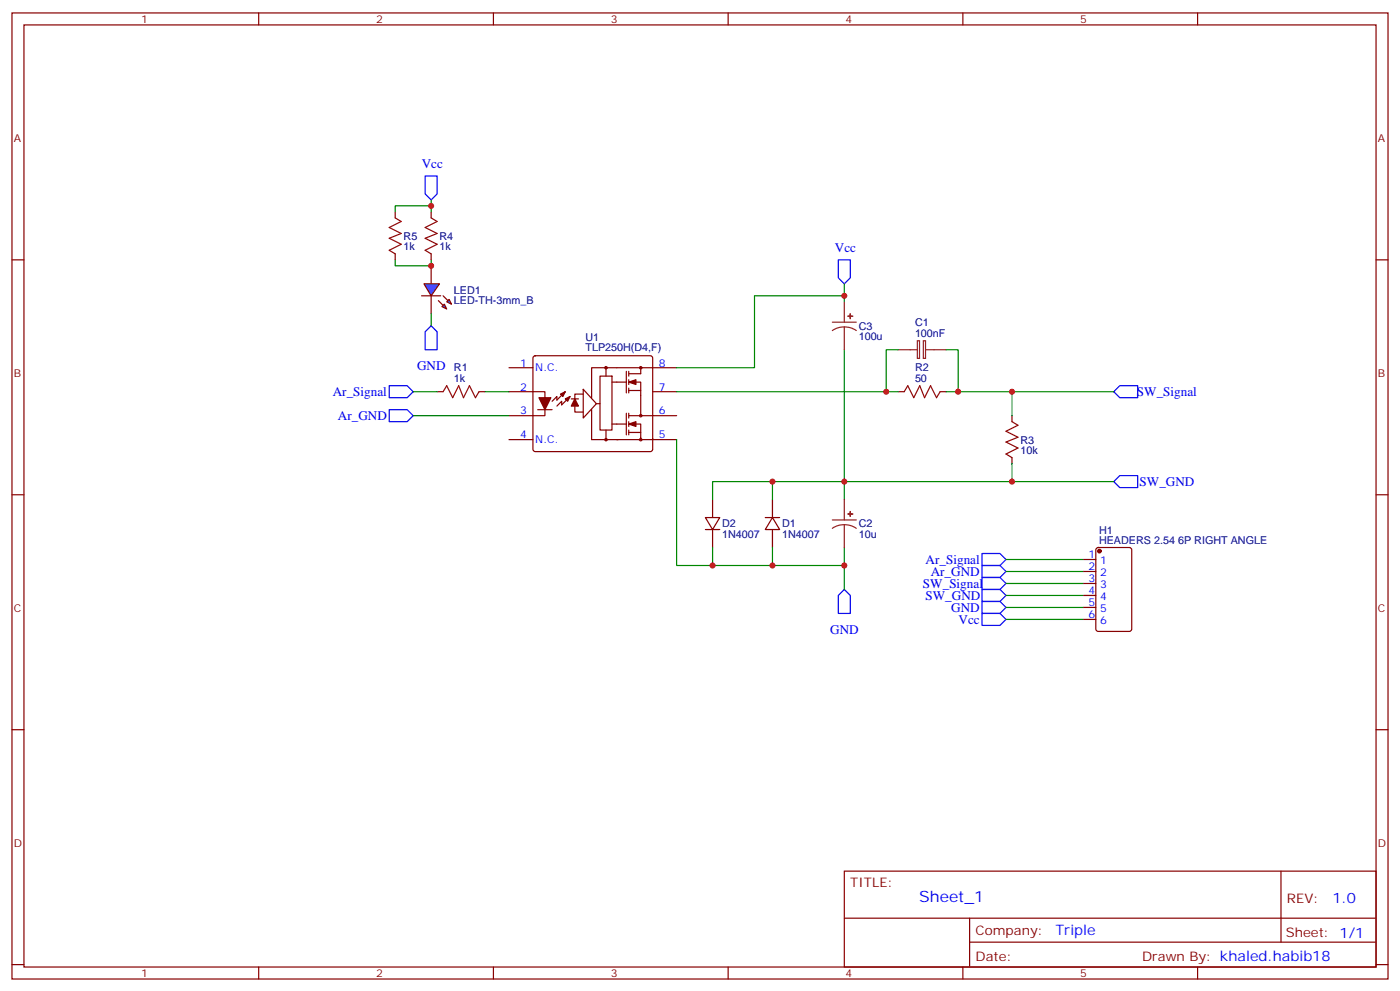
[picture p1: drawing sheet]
<svg xmlns="http://www.w3.org/2000/svg" width="412mm" height="292mm" viewBox="0 0 412 292" stroke-linecap="round" stroke-linejoin="round" font-family="sans-serif">
<g fill="none" stroke="#870000" stroke-width=".35">
<path d="M3.5 3.8h405.4v284.3h-405.4zM7.1 7.3h398.2v277.3h-398.2zM76.2 3.8v3.5M145.3 3.8v3.5M214.5 3.8v3.5M283.6 3.8v3.5M352.8 3.8v3.5M3.5 76.5h3.6M127 62.4v1.7M127 74.7v1.8M127 78.2v5.3M405.3 76.5h3.6"/>
<path d="M127 87.1v5.3M128.8 115.3h1.7M141.1 115.3h1.8M149.9 115.3h10.6v7h-10.6M149.9 108.2h7.1M157.2 104.9l.5-.2h33.9l.5 .2 .2 .5v26.8l-.3 .5-.4 .2h-33.9l-.5-.2-.2-.5v-26.8zM166.5 115.3l-2.5 2.5v-1.1l-1.4 1.4M167.9 116.7l-2.4 2.5v-1.1l-1.5 1.4M168.3 117.4h2.1M171.8 116h-2.5v5.3h2.5M171.8 114.6l3.9 4.2-3.9 4.2zM175.7 118.8h1"/>
<path d="M176.7 110.7h3.6v15.9h-3.6zM178.5 108.2h-4.2v8.9M180.3 112.5h4.2M184.5 109.3v6.3M185.2 112.5h3.5v9.8h10.6M185.2 109.3v1.4M185.2 111.8v1.4M185.2 114.2v1.4M185.2 114.9h3.5M188.7 108.2v1.8h-3.5M192.3 115.3h7M199.3 108.2h-20.8v2.5"/>
<path d="M264.6 115.3h1.7M276.9 115.3h1.8M149.9 129.4h7.1M158.4 120.6h4.2M174.3 120.6v8.8h4.2M178.5 126.6v2.8h3.5M180.3 124.8h4.2M181.7 129.4h7M184.5 121.6v6.4M185.2 124.8h3.5v4.6h3.6v-.4M185.2 122.3h3.5M185.2 121.6v1.4"/>
<path d="M185.2 124.1v1.4M185.2 126.6v1.4M185.2 127.3h3.5M192.3 129.4h7M298.1 122.3v1.8M298.1 134.7v1.8M3.5 145.6h3.6M207.8 152.3h4.2l-2.1 3.6zM207.8 155.9h4.2M209.9 147v5.3M209.9 155.9v5.2M225.4 152.3h4.3"/>
<path d="M227.5 152.3l2.2 3.6h-4.3zM227.5 147v5.3M227.5 155.9v5.2M405.3 145.6h3.6M319.3 164.7h3.5M319.3 168.2h3.5M319.3 171.7h3.5M319.3 175.3h3.5M319.3 178.8h3.5M323 161.4l.5-.3h9.2l.6 .5 .1 23.5-.5 .7h-9.4l-.7-.4v-23.5zM319.3 182.3h3.5M3.5 214.8h3.6"/>
<path d="M405.3 214.8h3.6M248.7 256.4h156.6v28.2h-156.6zM377.3 256.4v20.9M248.7 270.2h156.5M285.6 277.3h119.6M285.6 270.2v14.2M3.5 283.9h3.6M76.2 284.6v3.5M145.3 284.6v3.5M214.5 284.6v3.5M283.6 284.6v3.5M352.8 284.6v3.5"/>
<path d="M405.3 283.9h3.6"/>
<circle cx="178.5" cy="108.2" r=".35"/>
<circle cx="188.7" cy="108.2" r=".35"/>
<circle cx="178.5" cy="129.4" r=".35"/>
<circle cx="188.7" cy="129.4" r=".35"/>
<circle cx="188.7" cy="122.3" r=".35"/>
</g>
<g fill="#870000" stroke="#870000" stroke-width=".35">
<path d="M185.2 124.8l2.1-.7v1.4z"/>
<path d="M185.2 112.5l2.1-.7v1.4z"/>
<path d="M169.3 117.4l1.1 2.1h-2.1z"/>
<path d="M165.1 116l1.4-.7-.7 1.4z"/>
<path d="M166.5 117.4l1.4-.7-.7 1.4z"/>
<path d="M158.7 117.1h3.6l-1.8 3.5z"/>
<circle cx="323.8" cy="162.2" r=".53"/>
</g>
<path d="M127 64.1l1.8 1.1-3.6 1.8 3.6 1.7-3.6 1.4 3.6 1.8-3.6 1.8 1.8 1M130.5 115.3l1.1-1.8 1.7 3.6 1.8-3.6 1.4 3.6 1.8-3.6 1.8 3.6 1-1.8M266.3 115.3l1.1-1.8 1.8 3.6 1.7-3.6 1.4 3.6 1.8-3.6 1.8 3.6 1-1.8M298.1 124.1l1.8 1.1-3.6 1.7 3.6 1.8-3.6 1.4 3.6 1.8-3.6 1.7 1.8 1.1" fill="none" stroke="#a10000" stroke-width=".35"/>
<g fill="none" stroke="#008700" stroke-width=".35">
<path d="M248.7 87.1h-26.5v21.1h-22.9M248.7 83.5v5.3M121.7 115.3h7.1M142.9 115.3h7M199.3 115.3h61.8M248.7 102.9v44.1M264.6 102.9h-3.5v12.4h3.5M278.7 102.9h3.5v12.4h-3.5M282.2 115.3h15.9v7M298.1 115.3h30M121.7 122.3h28.2M199.3 129.4v37h10.6"/>
<path d="M298.1 136.5v5.2h-70.6v5.3M227.5 141.7h-17.6v5.3M298.1 141.7h30M209.9 161.1v5.3h38.8v-5.3M227.5 161.1v5.3M248.7 166.4v7.1M296.3 164.7h23M296.3 168.2h23M296.3 171.7h23M296.3 175.3h23M296.3 178.8h23M296.3 182.3h23"/>
</g>
<g fill="none" stroke="#00f" stroke-width=".35">
<path d="M125.2 51.8h3.6v5.3l-1.8 1.7-1.8-1.7zM246.9 76.5h3.6v5.3l-1.8 1.7-1.8-1.7zM127 95.9l1.8 1.7v5.3h-3.6v-5.3zM114.7 113.5h5.2l1.8 1.8-1.8 1.8h-5.2zM329.8 113.5h5.3v3.6h-5.3l-1.7-1.8zM114.7 120.6h5.2l1.8 1.7-1.8 1.8h-5.2zM329.8 140h5.3v3.5h-5.3l-1.7-1.8zM248.7 173.5l1.8 1.8v5.3h-3.6v-5.3zM289.3 162.9h5.3l1.7 1.8-1.7 1.7h-5.3zM289.3 166.4h5.3l1.7 1.8-1.7 1.8h-5.3zM289.3 173.5h5.3l1.7 1.8-1.7 1.7h-5.3zM289.3 170h5.3l1.7 1.7-1.7 1.8h-5.3z"/>
<path d="M289.3 177h5.3l1.7 1.8-1.7 1.8h-5.3zM289.3 180.6h5.3l1.7 1.7-1.7 1.8h-5.3z"/>
</g>
<path d="M264.6 102.9h5.6M270.2 100.3h.7v5.2h-.7zM272 100.3h.6v5.2h-.6zM272.7 102.9h6" fill="none" stroke="#8c2424" stroke-width=".35"/>
<g fill="#09f" stroke="#870000" stroke-width=".35">
<path d="M130.2 90.2l.7-.7 .7 1.4z"/>
<path d="M131.6 88.8l.7-.7 .7 1.4z"/>
</g>
<g fill="#870000" stroke="#870000" stroke-width=".35">
<path d="M129.1 88.5l1.4 1.4z"/>
<path d="M130.5 87.1l1.4 1.4z"/>
</g>
<path d="M124.2 87.1h5.6z" fill="#f00" stroke="#870000" stroke-width=".35"/>
<path d="M124.9 83.5h4.6l-2.5 3.6z" fill="#09f" stroke="#870000" stroke-width=".35"/>
<path d="M127 58.8v3.6M116.4 76.5v1.7h10.6v-1.7M127 60.6h-10.6v1.8M127 92.4v3.5" fill="none" stroke="#008700" stroke-width=".35"/>
<path d="M245.2 94.8h7M248.7 96.2l-1.8 .3-1.7 .8M248.7 96.2l1.9 .3 1.6 .8M248.7 88.8v6M248.7 96.2v6.7M245.2 153h7M248.7 154.4l-1.8 .3-1.7 .8M248.7 154.4l1.9 .3 1.6 .8M248.7 147v6M248.7 154.4v6.7" fill="none" stroke="#8c2424" stroke-width=".35"/>
<g fill="#8c2424" stroke="#8c2424" stroke-width=".35">
<path d="M249.8 151.3h1.4z"/>
<path d="M250.4 150.6l.1 1.4z"/>
<path d="M249.8 93.1h1.4z"/>
<path d="M250.4 92.4l.1 1.4z"/>
</g>
<path d="M116.4 64.1l1.8 1.1-3.5 1.8 3.5 1.7-3.5 1.4 3.5 1.8-3.5 1.8 1.7 1" fill="none" stroke="#a10000" stroke-width=".35"/>
<path d="M116.4 62.4v1.7M116.4 74.7v1.8" fill="none" stroke="#870000" stroke-width=".35"/>
<g fill="#c00">
<circle cx="227.5" cy="166.4" r=".88"/>
<circle cx="248.7" cy="141.7" r=".88"/>
<circle cx="227.5" cy="141.7" r=".88"/>
<circle cx="209.9" cy="166.4" r=".88"/>
<circle cx="261.1" cy="115.3" r=".88"/>
<circle cx="248.7" cy="87.1" r=".88"/>
<circle cx="282.2" cy="115.3" r=".88"/>
<circle cx="298.1" cy="115.3" r=".88"/>
<circle cx="298.1" cy="141.7" r=".88"/>
<circle cx="248.7" cy="166.4" r=".88"/>
<circle cx="127" cy="60.6" r=".88"/>
<circle cx="127" cy="78.2" r=".88"/>
</g>
<text font-size="4.6" fill="#00f" x="270.8" y="265.4">Sheet_1</text>
<g font-size="4.2" fill="#00f">
<text x="392.5" y="265.7">1.0</text>
<text x="310.9" y="275.2">Triple</text>
</g>
<g font-size="3.9" fill="#00f">
<text x="124.2" y="49.5">Vcc</text>
<text x="245.9" y="74.2">Vcc</text>
<text x="122.9" y="108.9">GND</text>
<text x="98" y="116.6">Ar_Signal</text>
<text x="334.9" y="116.5">SW_Signal</text>
<text x="99.6" y="123.6">Ar_GND</text>
<text x="335.7" y="143">SW_GND</text>
<text x="272.7" y="165.9">Ar_Signal</text>
<text x="271.9" y="173">SW_Signal</text>
<text x="274.2" y="169.5">Ar_GND</text>
<text x="272.6" y="176.5">SW_GND</text>
<text x="280.2" y="180">GND</text>
<text x="282.4" y="183.6">Vcc</text>
<text x="244.6" y="186.6">GND</text>
</g>
<g font-size="3.9" fill="#800">
<text x="250.5" y="261">TITLE:</text>
<text x="379.1" y="265.7">REV:</text>
<text x="287.4" y="275.2">Company:</text>
<text x="378.7" y="275.8">Sheet: 1/1</text>
<text x="287.4" y="282.9">Date:</text>
<text x="336.4" y="282.9">Drawn By: khaled.habib18</text>
</g>
<g font-size="3.2" fill="#800">
<text x="41.6" y="6.8">1</text>
<text x="110.8" y="6.8">2</text>
<text x="179.9" y="6.8">3</text>
<text x="249.1" y="6.8">4</text>
<text x="318.2" y="6.8">5</text>
<text x="4.1" y="41.9">A</text>
<text x="405.9" y="41.9">A</text>
<text x="4.1" y="111.1">B</text>
<text x="405.9" y="111.1">B</text>
<text x="4.1" y="180.2">C</text>
<text x="405.9" y="180.2">C</text>
<text x="4.1" y="249.3">D</text>
<text x="405.9" y="249.3">D</text>
<text x="41.6" y="287.6">1</text>
<text x="110.8" y="287.6">2</text>
<text x="179.9" y="287.6">3</text>
<text x="249.1" y="287.6">4</text>
<text x="318.2" y="287.6">5</text>
</g>
<g font-size="3.2" fill="#000080">
<text x="118.9" y="70.6">R5</text>
<text x="129.5" y="70.6">R4</text>
<text x="118.9" y="73.7">1k</text>
<text x="129.5" y="73.7">1k</text>
<text x="133.7" y="89.6">LED-TH-3mm_B</text>
<text x="133.7" y="86.5">LED1</text>
<text x="172.4" y="100.4">U1</text>
<text x="252.9" y="100.2">100u</text>
<text x="252.9" y="97">C3</text>
<text x="269.5" y="99.2">100nF</text>
<text x="269.5" y="96.1">C1</text>
<text x="172.4" y="103.4">TLP250H(D4,F)</text>
<text x="133.7" y="112.5">1k</text>
<text x="133.7" y="109.3">R1</text>
<text x="269.5" y="112.5">50</text>
<text x="269.5" y="109.3">R2</text>
<text x="300.6" y="130.6">R3</text>
<text x="300.6" y="133.7">10k</text>
<text x="212.7" y="155.2">D2</text>
<text x="230.4" y="155.2">D1</text>
<text x="252.9" y="155.2">C2</text>
<text x="212.7" y="158.4">1N4007</text>
<text x="230.4" y="158.4">1N4007</text>
<text x="252.9" y="158.4">10u</text>
<text x="323.7" y="160.1">HEADERS 2.54 6P RIGHT ANGLE</text>
<text x="323.7" y="157.1">H1</text>
</g>
<g font-size="3.2" fill="#00f">
<text x="153.2" y="107.9">1</text>
<text x="194" y="107.9">8</text>
<text x="157.7" y="109.3">N.C.</text>
<text x="153.2" y="114.9">2</text>
<text x="194" y="114.9">7</text>
<text x="153.2" y="122">3</text>
<text x="194" y="122">6</text>
<text x="153.2" y="129">4</text>
<text x="157.7" y="130.5">N.C.</text>
<text x="194" y="129">5</text>
<text x="320.6" y="164.3">1</text>
<text x="320.6" y="167.9">2</text>
<text x="324.1" y="166.1">1</text>
<text x="320.6" y="171.4">3</text>
<text x="324.1" y="169.6">2</text>
<text x="324.1" y="173.1">3</text>
<text x="320.6" y="174.9">4</text>
<text x="320.6" y="178.4">5</text>
<text x="324.1" y="176.7">4</text>
<text x="320.6" y="182">6</text>
<text x="324.1" y="180.2">5</text>
<text x="324.1" y="183.7">6</text>
</g>
</svg>
